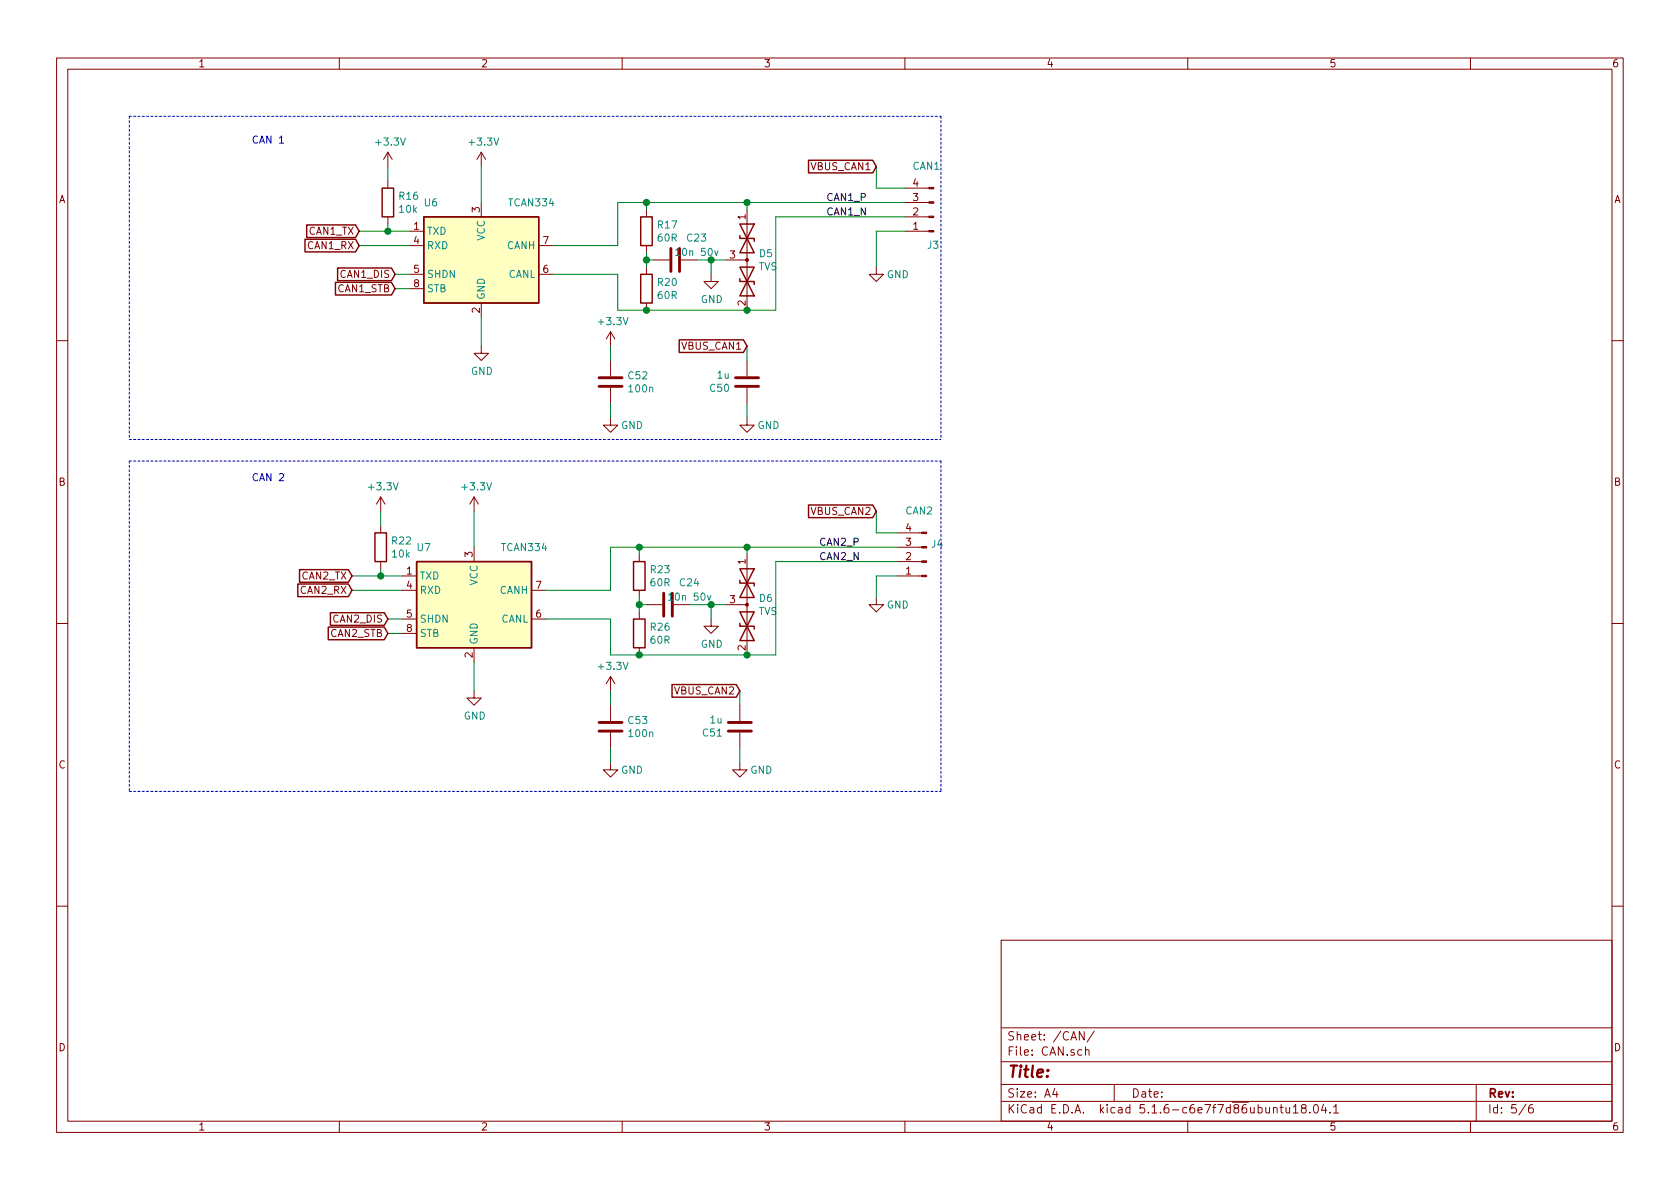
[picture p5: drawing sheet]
EESchema Schematic File Version 4
EELAYER 30 0
EELAYER END
$Descr A4 11693 8268
encoding utf-8
Sheet 5 6
Title ""
Date ""
Rev ""
Comp ""
Comment1 ""
Comment2 ""
Comment3 ""
Comment4 ""
$EndDescr
Text GLabel 2500 1700 0    50   Input ~ 0
CAN1_RX
Text GLabel 2500 1600 0    50   Input ~ 0
CAN1_TX
Wire Wire Line
	2500 1600 2700 1600
Wire Wire Line
	2850 1700 2500 1700
$Comp
L Connector:Conn_01x04_Male J3
U 1 1
P 6500 1500
F 0 "J3" H 6550 1700 50  0000 R CNN
F 1 "CAN1" H 6650 1150 50  0000 R CNN
F 2 "Connector_Phoenix_MC_HighVoltage:PhoenixContact_MCV_1,5_4-G-5.08_1x04_P5.08mm_Vertical" H 6500 1500 50  0001 C CNN
F 3 "~" H 6500 1500 50  0001 C CNN
	1    6500 1500
	-1   0    0    1   
$EndComp
$Comp
L power:GND #PWR043
U 1 1
P 3350 2400
F 0 "#PWR043" H 3350 2150 50  0001 C CNN
F 1 "GND" H 3355 2227 50  0000 C CNN
F 2 "" H 3350 2400 50  0001 C CNN
F 3 "" H 3350 2400 50  0001 C CNN
	1    3350 2400
	1    0    0    -1  
$EndComp
Wire Wire Line
	6100 1150 6100 1300
Wire Wire Line
	3350 2200 3350 2400
$Comp
L power:+3.3V #PWR038
U 1 1
P 3350 1150
F 0 "#PWR038" H 3350 1000 50  0001 C CNN
F 1 "+3.3V" H 3365 1323 50  0000 C CNN
F 2 "" H 3350 1150 50  0001 C CNN
F 3 "" H 3350 1150 50  0001 C CNN
	1    3350 1150
	1    0    0    -1  
$EndComp
Wire Wire Line
	3350 1150 3350 1400
$Comp
L Device:R R16
U 1 1
P 2700 1400
F 0 "R16" H 2770 1446 50  0000 L CNN
F 1 "10k" H 2770 1355 50  0000 L CNN
F 2 "Resistor_SMD:R_0603_1608Metric_Pad1.05x0.95mm_HandSolder" V 2630 1400 50  0001 C CNN
F 3 "~" H 2700 1400 50  0001 C CNN
	1    2700 1400
	1    0    0    -1  
$EndComp
$Comp
L power:+3.3V #PWR037
U 1 1
P 2700 1150
F 0 "#PWR037" H 2700 1000 50  0001 C CNN
F 1 "+3.3V" H 2715 1323 50  0000 C CNN
F 2 "" H 2700 1150 50  0001 C CNN
F 3 "" H 2700 1150 50  0001 C CNN
	1    2700 1150
	1    0    0    -1  
$EndComp
Wire Wire Line
	2700 1150 2700 1250
Wire Wire Line
	2700 1550 2700 1600
Connection ~ 2700 1600
Wire Wire Line
	2700 1600 2850 1600
$Comp
L Interface_CAN_LIN:TCAN334 U6
U 1 1
P 3350 1800
F 0 "U6" H 3000 2200 50  0000 C CNN
F 1 "TCAN334" H 3700 2200 50  0000 C CNN
F 2 "Package_SO:SOIC-8_3.9x4.9mm_P1.27mm" H 3350 1300 50  0001 C CIN
F 3 "http://www.ti.com/lit/ds/symlink/tcan337.pdf" H 3350 1800 50  0001 C CNN
F 4 "296-44139-1-ND " H 3350 1800 50  0001 C CNN "DigiKey"
	1    3350 1800
	1    0    0    -1  
$EndComp
$Comp
L Device:C C23
U 1 1
P 4700 1800
F 0 "C23" V 4850 1650 50  0000 C CNN
F 1 "10n 50v" V 4750 1650 50  0000 C CNN
F 2 "Capacitor_SMD:C_0603_1608Metric_Pad1.05x0.95mm_HandSolder" H 4738 1650 50  0001 C CNN
F 3 "~" H 4700 1800 50  0001 C CNN
F 4 "399-17880-1-ND " H 4700 1800 50  0001 C CNN "DigiKey"
	1    4700 1800
	0    -1   -1   0   
$EndComp
Wire Wire Line
	4300 1400 4300 1700
Wire Wire Line
	4300 1700 3850 1700
Wire Wire Line
	3850 1900 4300 1900
Wire Wire Line
	4300 1900 4300 2150
$Comp
L power:GND #PWR041
U 1 1
P 4950 1900
F 0 "#PWR041" H 4950 1650 50  0001 C CNN
F 1 "GND" H 4955 1727 50  0000 C CNN
F 2 "" H 4950 1900 50  0001 C CNN
F 3 "" H 4950 1900 50  0001 C CNN
	1    4950 1900
	1    0    0    -1  
$EndComp
$Comp
L Device:D_TVS_x2_AAC D5
U 1 1
P 5200 1800
F 0 "D5" V 5154 1880 50  0000 L CNN
F 1 "TVS" V 5245 1880 50  0000 L CNN
F 2 "Package_TO_SOT_SMD:SOT-23_Handsoldering" H 5050 1800 50  0001 C CNN
F 3 "~" H 5050 1800 50  0001 C CNN
F 4 "296-24657-1-ND" V 5200 1800 50  0001 C CNN "DigiKey"
	1    5200 1800
	0    1    1    0   
$EndComp
Wire Wire Line
	4300 2150 4500 2150
$Comp
L Device:R R20
U 1 1
P 4500 2000
F 0 "R20" H 4570 2046 50  0000 L CNN
F 1 "60R" H 4570 1955 50  0000 L CNN
F 2 "Resistor_SMD:R_0603_1608Metric_Pad1.05x0.95mm_HandSolder" V 4430 2000 50  0001 C CNN
F 3 "~" H 4500 2000 50  0001 C CNN
	1    4500 2000
	1    0    0    -1  
$EndComp
$Comp
L Device:R R17
U 1 1
P 4500 1600
F 0 "R17" H 4570 1646 50  0000 L CNN
F 1 "60R" H 4570 1555 50  0000 L CNN
F 2 "Resistor_SMD:R_0603_1608Metric_Pad1.05x0.95mm_HandSolder" V 4430 1600 50  0001 C CNN
F 3 "~" H 4500 1600 50  0001 C CNN
	1    4500 1600
	1    0    0    -1  
$EndComp
Connection ~ 4500 2150
Wire Wire Line
	4300 1400 4500 1400
Wire Wire Line
	4500 1400 4500 1450
Connection ~ 4500 1400
Wire Wire Line
	4500 1750 4500 1800
Wire Wire Line
	4500 1800 4550 1800
Connection ~ 4500 1800
Wire Wire Line
	4500 1800 4500 1850
Wire Wire Line
	4500 2150 5200 2150
Text GLabel 2450 4100 0    50   Input ~ 0
CAN2_RX
Text GLabel 2450 4000 0    50   Input ~ 0
CAN2_TX
Wire Wire Line
	2450 4000 2650 4000
Wire Wire Line
	2800 4100 2450 4100
$Comp
L Connector:Conn_01x04_Male J4
U 1 1
P 6450 3900
F 0 "J4" H 6422 3782 50  0000 R CNN
F 1 "CAN2" H 6600 3550 50  0000 R CNN
F 2 "Connector_Phoenix_MC_HighVoltage:PhoenixContact_MCV_1,5_4-G-5.08_1x04_P5.08mm_Vertical" H 6450 3900 50  0001 C CNN
F 3 "~" H 6450 3900 50  0001 C CNN
	1    6450 3900
	-1   0    0    1   
$EndComp
$Comp
L power:GND #PWR051
U 1 1
P 3300 4800
F 0 "#PWR051" H 3300 4550 50  0001 C CNN
F 1 "GND" H 3305 4627 50  0000 C CNN
F 2 "" H 3300 4800 50  0001 C CNN
F 3 "" H 3300 4800 50  0001 C CNN
	1    3300 4800
	1    0    0    -1  
$EndComp
Wire Wire Line
	3300 4600 3300 4800
$Comp
L power:+3.3V #PWR046
U 1 1
P 3300 3550
F 0 "#PWR046" H 3300 3400 50  0001 C CNN
F 1 "+3.3V" H 3315 3723 50  0000 C CNN
F 2 "" H 3300 3550 50  0001 C CNN
F 3 "" H 3300 3550 50  0001 C CNN
	1    3300 3550
	1    0    0    -1  
$EndComp
Wire Wire Line
	3300 3550 3300 3800
$Comp
L Device:R R22
U 1 1
P 2650 3800
F 0 "R22" H 2720 3846 50  0000 L CNN
F 1 "10k" H 2720 3755 50  0000 L CNN
F 2 "Resistor_SMD:R_0603_1608Metric_Pad1.05x0.95mm_HandSolder" V 2580 3800 50  0001 C CNN
F 3 "~" H 2650 3800 50  0001 C CNN
	1    2650 3800
	1    0    0    -1  
$EndComp
$Comp
L power:+3.3V #PWR045
U 1 1
P 2650 3550
F 0 "#PWR045" H 2650 3400 50  0001 C CNN
F 1 "+3.3V" H 2665 3723 50  0000 C CNN
F 2 "" H 2650 3550 50  0001 C CNN
F 3 "" H 2650 3550 50  0001 C CNN
	1    2650 3550
	1    0    0    -1  
$EndComp
Wire Wire Line
	2650 3550 2650 3650
Wire Wire Line
	2650 3950 2650 4000
Connection ~ 2650 4000
Wire Wire Line
	2650 4000 2800 4000
$Comp
L Interface_CAN_LIN:TCAN334 U7
U 1 1
P 3300 4200
F 0 "U7" H 2950 4600 50  0000 C CNN
F 1 "TCAN334" H 3650 4600 50  0000 C CNN
F 2 "Package_SO:SOIC-8_3.9x4.9mm_P1.27mm" H 3300 3700 50  0001 C CIN
F 3 "http://www.ti.com/lit/ds/symlink/tcan337.pdf" H 3300 4200 50  0001 C CNN
F 4 "296-44139-1-ND " H 3300 4200 50  0001 C CNN "DigiKey"
	1    3300 4200
	1    0    0    -1  
$EndComp
$Comp
L Device:C C24
U 1 1
P 4650 4200
F 0 "C24" V 4800 4050 50  0000 C CNN
F 1 "10n 50v" V 4700 4050 50  0000 C CNN
F 2 "Capacitor_SMD:C_0603_1608Metric_Pad1.05x0.95mm_HandSolder" H 4688 4050 50  0001 C CNN
F 3 "~" H 4650 4200 50  0001 C CNN
F 4 "399-17880-1-ND " H 4650 4200 50  0001 C CNN "DigiKey"
	1    4650 4200
	0    -1   -1   0   
$EndComp
Wire Wire Line
	4250 3800 4250 4100
Wire Wire Line
	4250 4100 3800 4100
Wire Wire Line
	3800 4300 4250 4300
Wire Wire Line
	4250 4300 4250 4550
$Comp
L power:GND #PWR049
U 1 1
P 4950 4300
F 0 "#PWR049" H 4950 4050 50  0001 C CNN
F 1 "GND" H 4955 4127 50  0000 C CNN
F 2 "" H 4950 4300 50  0001 C CNN
F 3 "" H 4950 4300 50  0001 C CNN
	1    4950 4300
	1    0    0    -1  
$EndComp
$Comp
L Device:D_TVS_x2_AAC D6
U 1 1
P 5200 4200
F 0 "D6" V 5154 4280 50  0000 L CNN
F 1 "TVS" V 5245 4280 50  0000 L CNN
F 2 "Package_TO_SOT_SMD:SOT-23_Handsoldering" H 5050 4200 50  0001 C CNN
F 3 "~" H 5050 4200 50  0001 C CNN
F 4 "296-24657-1-ND" V 5200 4200 50  0001 C CNN "DigiKey"
	1    5200 4200
	0    1    1    0   
$EndComp
Wire Wire Line
	4250 4550 4450 4550
$Comp
L Device:R R26
U 1 1
P 4450 4400
F 0 "R26" H 4520 4446 50  0000 L CNN
F 1 "60R" H 4520 4355 50  0000 L CNN
F 2 "Resistor_SMD:R_0603_1608Metric_Pad1.05x0.95mm_HandSolder" V 4380 4400 50  0001 C CNN
F 3 "~" H 4450 4400 50  0001 C CNN
	1    4450 4400
	1    0    0    -1  
$EndComp
$Comp
L Device:R R23
U 1 1
P 4450 4000
F 0 "R23" H 4520 4046 50  0000 L CNN
F 1 "60R" H 4520 3955 50  0000 L CNN
F 2 "Resistor_SMD:R_0603_1608Metric_Pad1.05x0.95mm_HandSolder" V 4380 4000 50  0001 C CNN
F 3 "~" H 4450 4000 50  0001 C CNN
	1    4450 4000
	1    0    0    -1  
$EndComp
Connection ~ 4450 4550
Wire Wire Line
	4250 3800 4450 3800
Wire Wire Line
	4450 3800 4450 3850
Connection ~ 4450 3800
Wire Wire Line
	4450 4150 4450 4200
Wire Wire Line
	4450 4200 4500 4200
Connection ~ 4450 4200
Wire Wire Line
	4450 4200 4450 4250
Wire Wire Line
	4450 4550 5200 4550
Text Notes 1750 3350 0    50   ~ 0
CAN 2
Text Notes 1750 1000 0    50   ~ 0
CAN 1
Wire Wire Line
	4850 1800 4950 1800
Wire Wire Line
	4950 1800 4950 1900
Wire Wire Line
	4500 1400 5200 1400
Wire Wire Line
	5200 1400 5200 1450
Connection ~ 5200 1400
Wire Wire Line
	4950 1800 5050 1800
Connection ~ 4950 1800
Wire Wire Line
	5200 2150 5400 2150
Wire Wire Line
	5400 2150 5400 1500
Connection ~ 5200 2150
Wire Wire Line
	6100 1300 6300 1300
Wire Wire Line
	5200 1400 6300 1400
Wire Wire Line
	5400 1500 6300 1500
Wire Wire Line
	4800 4200 4950 4200
Wire Wire Line
	4950 4200 4950 4300
Wire Wire Line
	4950 4200 5050 4200
Connection ~ 4950 4200
Wire Wire Line
	4450 3800 5200 3800
Wire Wire Line
	5200 3850 5200 3800
Connection ~ 5200 3800
Wire Wire Line
	5200 3800 6250 3800
Wire Wire Line
	5400 3900 5400 4550
Wire Wire Line
	5400 4550 5200 4550
Wire Wire Line
	5400 3900 6250 3900
Connection ~ 5200 4550
Wire Wire Line
	6100 4000 6250 4000
Wire Wire Line
	6100 3550 6100 3700
Wire Wire Line
	6100 3700 6250 3700
Text GLabel 2750 2000 0    50   Input ~ 0
CAN1_STB
Text GLabel 2700 4400 0    50   Input ~ 0
CAN2_STB
Wire Notes Line
	6550 800  6550 3050
Wire Notes Line
	6550 3200 6550 5500
Wire Wire Line
	2700 4400 2800 4400
Wire Notes Line
	900  3200 900  5500
Wire Notes Line
	900  3200 6550 3200
Wire Notes Line
	900  5500 6550 5500
Text GLabel 2700 4300 0    50   Input ~ 0
CAN2_DIS
Text GLabel 2750 1900 0    50   Input ~ 0
CAN1_DIS
Wire Wire Line
	2750 2000 2850 2000
Wire Notes Line
	900  800  900  3050
Wire Notes Line
	900  800  6550 800 
Wire Notes Line
	900  3050 6550 3050
$Comp
L Device:C C?
U 1 1
P 5150 5050
AR Path="/5EC4051C/5F682B48" Ref="C?"  Part="1" 
AR Path="/5ED51FD1/5F682B48" Ref="C51"  Part="1" 
F 0 "C51" H 5265 5096 50  0000 L CNN
F 1 "1u" H 5265 5005 50  0000 L CNN
F 2 "Capacitor_SMD:C_0603_1608Metric_Pad1.05x0.95mm_HandSolder" H 5188 4900 50  0001 C CNN
F 3 "~" H 5150 5050 50  0001 C CNN
F 4 "1276-6524-1-ND " H 5150 5050 50  0001 C CNN "DigiKey"
	1    5150 5050
	-1   0    0    1   
$EndComp
$Comp
L power:GND #PWR0102
U 1 1
P 5150 5300
F 0 "#PWR0102" H 5150 5050 50  0001 C CNN
F 1 "GND" H 5300 5250 50  0000 C CNN
F 2 "" H 5150 5300 50  0001 C CNN
F 3 "" H 5150 5300 50  0001 C CNN
	1    5150 5300
	1    0    0    -1  
$EndComp
Wire Wire Line
	5150 5200 5150 5300
Wire Wire Line
	5150 4800 5150 4900
$Comp
L Device:C C?
U 1 1
P 5200 2650
AR Path="/5EC4051C/5F696316" Ref="C?"  Part="1" 
AR Path="/5ED51FD1/5F696316" Ref="C50"  Part="1" 
F 0 "C50" H 5315 2696 50  0000 L CNN
F 1 "1u" H 5315 2605 50  0000 L CNN
F 2 "Capacitor_SMD:C_0603_1608Metric_Pad1.05x0.95mm_HandSolder" H 5238 2500 50  0001 C CNN
F 3 "~" H 5200 2650 50  0001 C CNN
F 4 "1276-6524-1-ND " H 5200 2650 50  0001 C CNN "DigiKey"
	1    5200 2650
	-1   0    0    1   
$EndComp
$Comp
L power:GND #PWR0100
U 1 1
P 5200 2900
F 0 "#PWR0100" H 5200 2650 50  0001 C CNN
F 1 "GND" H 5350 2850 50  0000 C CNN
F 2 "" H 5200 2900 50  0001 C CNN
F 3 "" H 5200 2900 50  0001 C CNN
	1    5200 2900
	1    0    0    -1  
$EndComp
Wire Wire Line
	5200 2800 5200 2900
Wire Wire Line
	5200 2400 5200 2500
$Comp
L Device:C C?
U 1 1
P 4250 2650
AR Path="/5EC4051C/5ED7864F" Ref="C?"  Part="1" 
AR Path="/5ED51FD1/5ED7864F" Ref="C52"  Part="1" 
F 0 "C52" H 4365 2696 50  0000 L CNN
F 1 "100n" H 4365 2605 50  0000 L CNN
F 2 "Capacitor_SMD:C_0603_1608Metric_Pad1.05x0.95mm_HandSolder" H 4288 2500 50  0001 C CNN
F 3 "~" H 4250 2650 50  0001 C CNN
F 4 "399-1099-1-ND " H 4250 2650 50  0001 C CNN "DigiKey"
	1    4250 2650
	1    0    0    -1  
$EndComp
$Comp
L power:GND #PWR0103
U 1 1
P 4250 2900
F 0 "#PWR0103" H 4250 2650 50  0001 C CNN
F 1 "GND" H 4400 2850 50  0000 C CNN
F 2 "" H 4250 2900 50  0001 C CNN
F 3 "" H 4250 2900 50  0001 C CNN
	1    4250 2900
	1    0    0    -1  
$EndComp
$Comp
L power:+3.3V #PWR0104
U 1 1
P 4250 2400
F 0 "#PWR0104" H 4250 2250 50  0001 C CNN
F 1 "+3.3V" H 4265 2573 50  0000 C CNN
F 2 "" H 4250 2400 50  0001 C CNN
F 3 "" H 4250 2400 50  0001 C CNN
	1    4250 2400
	1    0    0    -1  
$EndComp
Wire Wire Line
	4250 2400 4250 2500
Wire Wire Line
	4250 2800 4250 2900
$Comp
L Device:C C?
U 1 1
P 4250 5050
AR Path="/5EC4051C/5ED8728A" Ref="C?"  Part="1" 
AR Path="/5ED51FD1/5ED8728A" Ref="C53"  Part="1" 
F 0 "C53" H 4365 5096 50  0000 L CNN
F 1 "100n" H 4365 5005 50  0000 L CNN
F 2 "Capacitor_SMD:C_0603_1608Metric_Pad1.05x0.95mm_HandSolder" H 4288 4900 50  0001 C CNN
F 3 "~" H 4250 5050 50  0001 C CNN
F 4 "399-1099-1-ND " H 4250 5050 50  0001 C CNN "DigiKey"
	1    4250 5050
	1    0    0    -1  
$EndComp
$Comp
L power:GND #PWR0105
U 1 1
P 4250 5300
F 0 "#PWR0105" H 4250 5050 50  0001 C CNN
F 1 "GND" H 4400 5250 50  0000 C CNN
F 2 "" H 4250 5300 50  0001 C CNN
F 3 "" H 4250 5300 50  0001 C CNN
	1    4250 5300
	1    0    0    -1  
$EndComp
$Comp
L power:+3.3V #PWR0106
U 1 1
P 4250 4800
F 0 "#PWR0106" H 4250 4650 50  0001 C CNN
F 1 "+3.3V" H 4265 4973 50  0000 C CNN
F 2 "" H 4250 4800 50  0001 C CNN
F 3 "" H 4250 4800 50  0001 C CNN
	1    4250 4800
	1    0    0    -1  
$EndComp
Wire Wire Line
	4250 4800 4250 4900
Wire Wire Line
	4250 5200 4250 5300
Text Label 5750 1400 0    50   ~ 0
CAN1_P
Text Label 5750 1500 0    50   ~ 0
CAN1_N
Text Label 5700 3800 0    50   ~ 0
CAN2_P
Text Label 5700 3900 0    50   ~ 0
CAN2_N
Wire Wire Line
	6100 1600 6300 1600
$Comp
L power:GND #PWR0101
U 1 1
P 6100 1850
F 0 "#PWR0101" H 6100 1600 50  0001 C CNN
F 1 "GND" H 6250 1800 50  0000 C CNN
F 2 "" H 6100 1850 50  0001 C CNN
F 3 "" H 6100 1850 50  0001 C CNN
	1    6100 1850
	1    0    0    -1  
$EndComp
Wire Wire Line
	6100 1600 6100 1850
$Comp
L power:GND #PWR0107
U 1 1
P 6100 4150
F 0 "#PWR0107" H 6100 3900 50  0001 C CNN
F 1 "GND" H 6250 4100 50  0000 C CNN
F 2 "" H 6100 4150 50  0001 C CNN
F 3 "" H 6100 4150 50  0001 C CNN
	1    6100 4150
	1    0    0    -1  
$EndComp
Wire Wire Line
	6100 4000 6100 4150
Text GLabel 6100 3550 0    50   Input ~ 0
VBUS_CAN2
Text GLabel 6100 1150 0    50   Input ~ 0
VBUS_CAN1
Text GLabel 5200 2400 0    50   Input ~ 0
VBUS_CAN1
Text GLabel 5150 4800 0    50   Input ~ 0
VBUS_CAN2
Wire Wire Line
	2750 1900 2850 1900
Wire Wire Line
	2700 4300 2800 4300
$EndSCHEMATC
